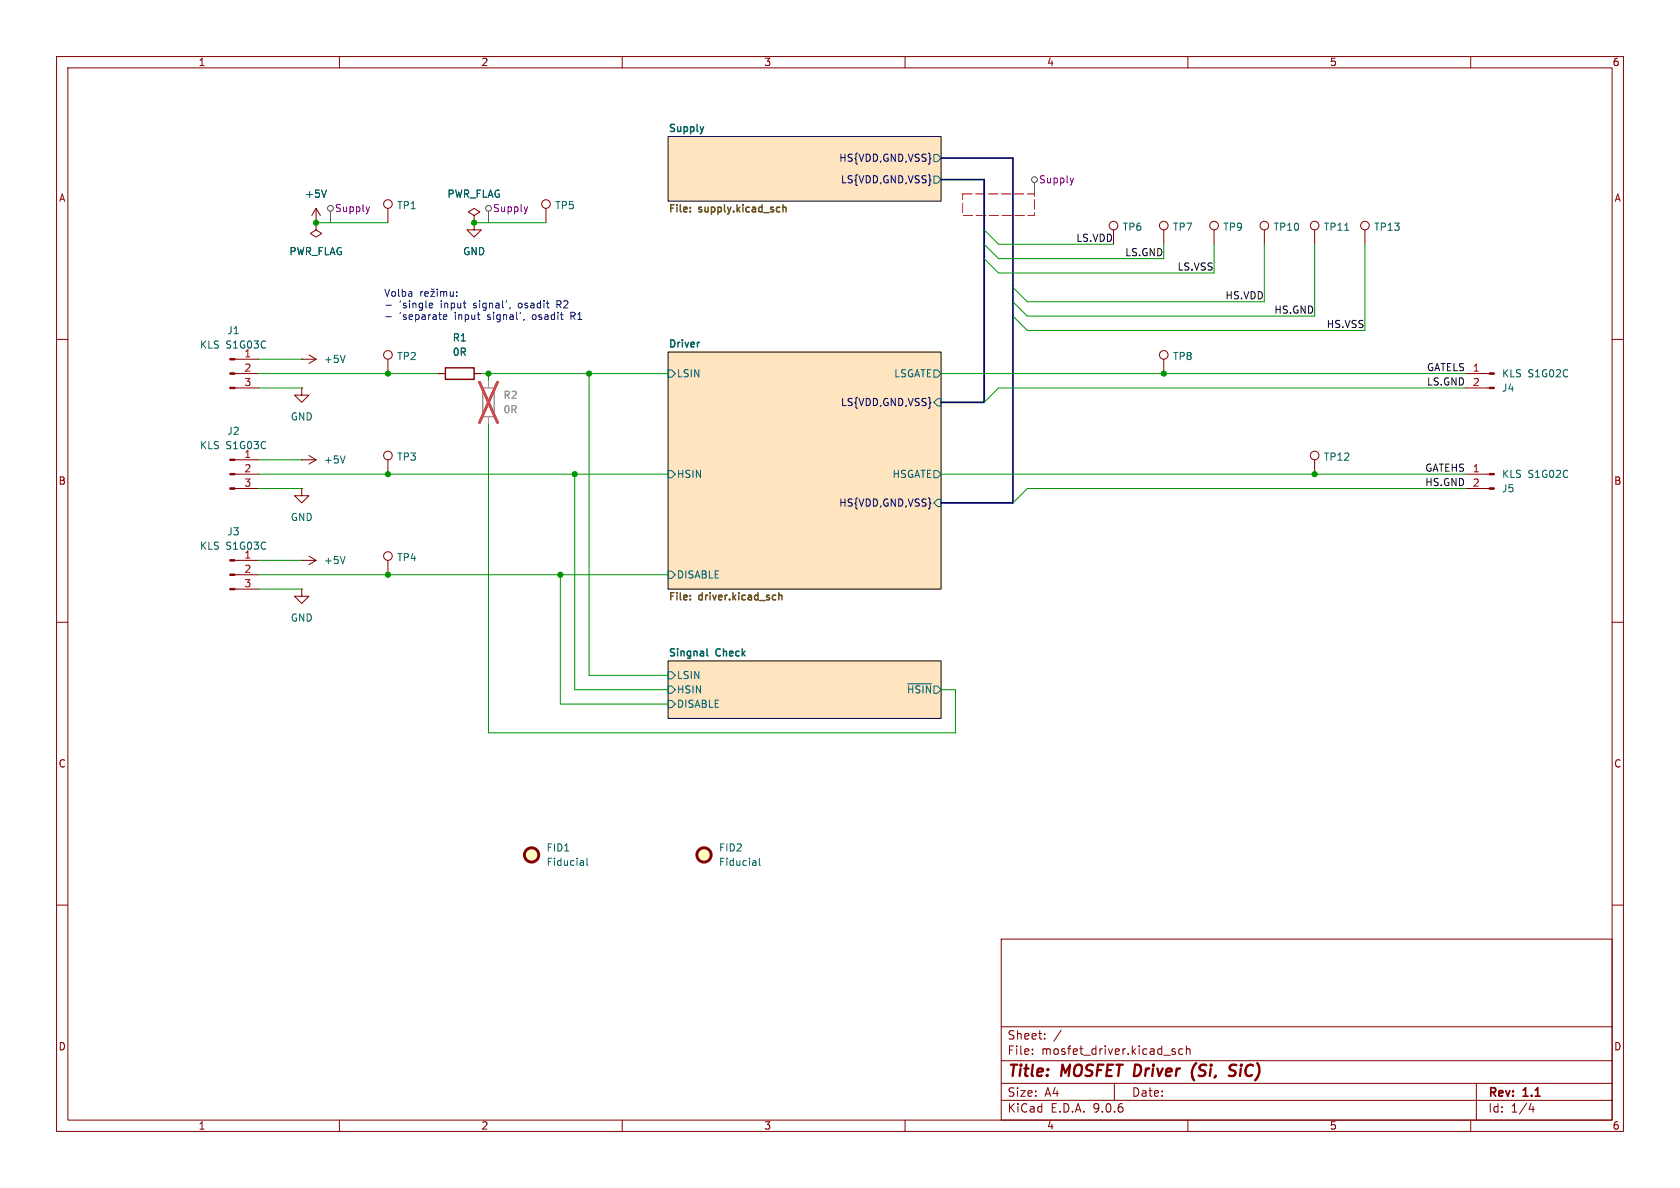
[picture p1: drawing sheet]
(kicad_sch
 (version 20250114)
 (generator "eeschema")
 (generator_version "9.0")
 (paper "A4")
 (title_block
  (title "${TITLE}")
  (rev "${REVISION}"))
 (lib_symbols
  (symbol "Connector:Conn_01x02_Pin"
   (pin_names
    (offset 1.016) (hide yes)) (exclude_from_sim no) (in_bom yes) (on_board yes)
   (property "Reference" "J" (at 0 2.54 0) (effects (font (size 1.27 1.27))))
   (property "Value" "Conn_01x02_Pin" (at 0 -5.08 0) (effects (font (size 1.27 1.27))))
   (property "Footprint" "" (at 0 0 0) (effects (font (size 1.27 1.27)) (hide yes)))
   (property "Datasheet" "~" (at 0 0 0) (effects (font (size 1.27 1.27)) (hide yes)))
   (property "Description" "Generic connector, single row, 01x02, script generated" (at 0 0 0) (effects (font (size 1.27 1.27)) (hide yes)))
   (property "ki_locked" "" (at 0 0 0) (effects (font (size 1.27 1.27))))
   (symbol "Conn_01x02_Pin_1_1"
    (rectangle (start 0.8636 0.127) (end 0 -0.127) (stroke (width 0.1524) (type default)) (fill (type outline)))
    (rectangle (start 0.8636 -2.413) (end 0 -2.667) (stroke (width 0.1524) (type default)) (fill (type outline)))
    (polyline (pts (xy 1.27 0) (xy 0.8636 0)) (stroke (width 0.1524) (type default)) (fill (type none)))
    (polyline (pts (xy 1.27 -2.54) (xy 0.8636 -2.54)) (stroke (width 0.1524) (type default)) (fill (type none)))
    (pin passive line (at 5.08 0 180) (length 3.81) (name "Pin_1" (effects (font (size 1.27 1.27)))) (number "1" (effects (font (size 1.27 1.27)))))
    (pin passive line (at 5.08 -2.54 180) (length 3.81) (name "Pin_2" (effects (font (size 1.27 1.27)))) (number "2" (effects (font (size 1.27 1.27))))))
   (embedded_fonts no))
  (symbol "Connector:Conn_01x03_Pin"
   (pin_names
    (offset 1.016) (hide yes)) (exclude_from_sim no) (in_bom yes) (on_board yes)
   (property "Reference" "J" (at 0 5.08 0) (effects (font (size 1.27 1.27))))
   (property "Value" "Conn_01x03_Pin" (at 0 -5.08 0) (effects (font (size 1.27 1.27))))
   (property "Footprint" "" (at 0 0 0) (effects (font (size 1.27 1.27)) (hide yes)))
   (property "Datasheet" "~" (at 0 0 0) (effects (font (size 1.27 1.27)) (hide yes)))
   (property "Description" "Generic connector, single row, 01x03, script generated" (at 0 0 0) (effects (font (size 1.27 1.27)) (hide yes)))
   (property "ki_locked" "" (at 0 0 0) (effects (font (size 1.27 1.27))))
   (symbol "Conn_01x03_Pin_1_1"
    (rectangle (start 0.8636 2.667) (end 0 2.413) (stroke (width 0.1524) (type default)) (fill (type outline)))
    (rectangle (start 0.8636 0.127) (end 0 -0.127) (stroke (width 0.1524) (type default)) (fill (type outline)))
    (rectangle (start 0.8636 -2.413) (end 0 -2.667) (stroke (width 0.1524) (type default)) (fill (type outline)))
    (polyline (pts (xy 1.27 2.54) (xy 0.8636 2.54)) (stroke (width 0.1524) (type default)) (fill (type none)))
    (polyline (pts (xy 1.27 0) (xy 0.8636 0)) (stroke (width 0.1524) (type default)) (fill (type none)))
    (polyline (pts (xy 1.27 -2.54) (xy 0.8636 -2.54)) (stroke (width 0.1524) (type default)) (fill (type none)))
    (pin passive line (at 5.08 2.54 180) (length 3.81) (name "Pin_1" (effects (font (size 1.27 1.27)))) (number "1" (effects (font (size 1.27 1.27)))))
    (pin passive line (at 5.08 0 180) (length 3.81) (name "Pin_2" (effects (font (size 1.27 1.27)))) (number "2" (effects (font (size 1.27 1.27)))))
    (pin passive line (at 5.08 -2.54 180) (length 3.81) (name "Pin_3" (effects (font (size 1.27 1.27)))) (number "3" (effects (font (size 1.27 1.27))))))
   (embedded_fonts no))
  (symbol "Connector:TestPoint"
   (pin_numbers (hide yes))
   (pin_names
    (offset 0.762) (hide yes)) (exclude_from_sim no) (in_bom yes) (on_board yes)
   (property "Reference" "TP" (at 0 6.858 0) (effects (font (size 1.27 1.27))))
   (property "Value" "TestPoint" (at 0 5.08 0) (effects (font (size 1.27 1.27))))
   (property "Footprint" "" (at 5.08 0 0) (effects (font (size 1.27 1.27)) (hide yes)))
   (property "Datasheet" "~" (at 5.08 0 0) (effects (font (size 1.27 1.27)) (hide yes)))
   (property "Description" "test point" (at 0 0 0) (effects (font (size 1.27 1.27)) (hide yes)))
   (symbol "TestPoint_0_1"
    (circle (center 0 3.302) (radius 0.762) (stroke (width 0) (type default)) (fill (type none))))
   (symbol "TestPoint_1_1"
    (pin passive line (at 0 0 90) (length 2.54) (name "1" (effects (font (size 1.27 1.27)))) (number "1" (effects (font (size 1.27 1.27))))))
   (embedded_fonts no))
  (symbol "Device:R"
   (pin_numbers (hide yes))
   (pin_names
    (offset 0)) (exclude_from_sim no) (in_bom yes) (on_board yes)
   (property "Reference" "R" (at 2.032 0 90) (effects (font (size 1.27 1.27))))
   (property "Value" "R" (at 0 0 90) (effects (font (size 1.27 1.27))))
   (property "Footprint" "" (at -1.778 0 90) (effects (font (size 1.27 1.27)) (hide yes)))
   (property "Datasheet" "~" (at 0 0 0) (effects (font (size 1.27 1.27)) (hide yes)))
   (property "Description" "Resistor" (at 0 0 0) (effects (font (size 1.27 1.27)) (hide yes)))
   (symbol "R_0_1"
    (rectangle (start -1.016 -2.54) (end 1.016 2.54) (stroke (width 0.254) (type default)) (fill (type none))))
   (symbol "R_1_1"
    (pin passive line (at 0 3.81 270) (length 1.27) (name "~" (effects (font (size 1.27 1.27)))) (number "1" (effects (font (size 1.27 1.27)))))
    (pin passive line (at 0 -3.81 90) (length 1.27) (name "~" (effects (font (size 1.27 1.27)))) (number "2" (effects (font (size 1.27 1.27))))))
   (embedded_fonts no))
  (symbol "Mechanical:Fiducial" (exclude_from_sim no) (in_bom no) (on_board yes)
   (property "Reference" "FID" (at 0 5.08 0) (effects (font (size 1.27 1.27))))
   (property "Value" "Fiducial" (at 0 3.175 0) (effects (font (size 1.27 1.27))))
   (property "Footprint" "" (at 0 0 0) (effects (font (size 1.27 1.27)) (hide yes)))
   (property "Datasheet" "~" (at 0 0 0) (effects (font (size 1.27 1.27)) (hide yes)))
   (property "Description" "Fiducial Marker" (at 0 0 0) (effects (font (size 1.27 1.27)) (hide yes)))
   (symbol "Fiducial_0_1"
    (circle (center 0 0) (radius 1.27) (stroke (width 0.508) (type default)) (fill (type background))))
   (embedded_fonts no))
  (symbol "power:+5V"
   (power)
   (pin_numbers (hide yes))
   (pin_names
    (offset 0) (hide yes)) (exclude_from_sim no) (in_bom yes) (on_board yes)
   (property "Reference" "#PWR" (at 0 -3.81 0) (effects (font (size 1.27 1.27)) (hide yes)))
   (property "Value" "+5V" (at 0 3.556 0) (effects (font (size 1.27 1.27))))
   (property "Footprint" "" (at 0 0 0) (effects (font (size 1.27 1.27)) (hide yes)))
   (property "Datasheet" "" (at 0 0 0) (effects (font (size 1.27 1.27)) (hide yes)))
   (property "Description" "Power symbol creates a global label with name \"+5V\"" (at 0 0 0) (effects (font (size 1.27 1.27)) (hide yes)))
   (symbol "+5V_0_1"
    (polyline (pts (xy -0.762 1.27) (xy 0 2.54)) (stroke (width 0) (type default)) (fill (type none)))
    (polyline (pts (xy 0 2.54) (xy 0.762 1.27)) (stroke (width 0) (type default)) (fill (type none)))
    (polyline (pts (xy 0 0) (xy 0 2.54)) (stroke (width 0) (type default)) (fill (type none))))
   (symbol "+5V_1_1"
    (pin power_in line (at 0 0 90) (length 0) (name "~" (effects (font (size 1.27 1.27)))) (number "1" (effects (font (size 1.27 1.27))))))
   (embedded_fonts no))
  (symbol "power:GND"
   (power)
   (pin_numbers (hide yes))
   (pin_names
    (offset 0) (hide yes)) (exclude_from_sim no) (in_bom yes) (on_board yes)
   (property "Reference" "#PWR" (at 0 -6.35 0) (effects (font (size 1.27 1.27)) (hide yes)))
   (property "Value" "GND" (at 0 -3.81 0) (effects (font (size 1.27 1.27))))
   (property "Footprint" "" (at 0 0 0) (effects (font (size 1.27 1.27)) (hide yes)))
   (property "Datasheet" "" (at 0 0 0) (effects (font (size 1.27 1.27)) (hide yes)))
   (property "Description" "Power symbol creates a global label with name \"GND\" , ground" (at 0 0 0) (effects (font (size 1.27 1.27)) (hide yes)))
   (symbol "GND_0_1"
    (polyline (pts (xy 0 0) (xy 0 -1.27) (xy 1.27 -1.27) (xy 0 -2.54) (xy -1.27 -1.27) (xy 0 -1.27)) (stroke (width 0) (type default)) (fill (type none))))
   (symbol "GND_1_1"
    (pin power_in line (at 0 0 270) (length 0) (name "~" (effects (font (size 1.27 1.27)))) (number "1" (effects (font (size 1.27 1.27))))))
   (embedded_fonts no))
  (symbol "power:PWR_FLAG"
   (power)
   (pin_numbers (hide yes))
   (pin_names
    (offset 0) (hide yes)) (exclude_from_sim no) (in_bom yes) (on_board yes)
   (property "Reference" "#FLG" (at 0 1.905 0) (effects (font (size 1.27 1.27)) (hide yes)))
   (property "Value" "PWR_FLAG" (at 0 3.81 0) (effects (font (size 1.27 1.27))))
   (property "Footprint" "" (at 0 0 0) (effects (font (size 1.27 1.27)) (hide yes)))
   (property "Datasheet" "~" (at 0 0 0) (effects (font (size 1.27 1.27)) (hide yes)))
   (property "Description" "Special symbol for telling ERC where power comes from" (at 0 0 0) (effects (font (size 1.27 1.27)) (hide yes)))
   (symbol "PWR_FLAG_0_0"
    (pin power_out line (at 0 0 90) (length 0) (name "~" (effects (font (size 1.27 1.27)))) (number "1" (effects (font (size 1.27 1.27))))))
   (symbol "PWR_FLAG_0_1"
    (polyline (pts (xy 0 0) (xy 0 1.27) (xy -1.016 1.905) (xy 0 2.54) (xy 1.016 1.905) (xy 0 1.27)) (stroke (width 0) (type default)) (fill (type none))))
   (embedded_fonts no)))
 (text "Volba režimu:\n- 'single input signal', osadit R2\n- 'separate input signal', osadit R1"
  (exclude_from_sim no)
  (at 67.818 54.102 0)
  (effects (font (size 1.27 1.27)) (justify left)))
 (junction
  (at 83.82 39.37)
  (diameter 0)
  (color 0 0 0 0))
 (junction
  (at 101.6 83.82)
  (diameter 0)
  (color 0 0 0 0))
 (junction
  (at 104.14 66.04)
  (diameter 0)
  (color 0 0 0 0))
 (junction
  (at 99.06 101.6)
  (diameter 0)
  (color 0 0 0 0))
 (junction
  (at 68.58 101.6)
  (diameter 0)
  (color 0 0 0 0))
 (junction
  (at 232.41 83.82)
  (diameter 0)
  (color 0 0 0 0))
 (junction
  (at 86.36 66.04)
  (diameter 0)
  (color 0 0 0 0))
 (junction
  (at 68.58 66.04)
  (diameter 0)
  (color 0 0 0 0))
 (junction
  (at 55.88 39.37)
  (diameter 0)
  (color 0 0 0 0))
 (junction
  (at 205.74 66.04)
  (diameter 0)
  (color 0 0 0 0))
 (junction
  (at 68.58 83.82)
  (diameter 0)
  (color 0 0 0 0))
 (bus_entry
  (at 179.07 88.9)
  (size 2.54 -2.54)
  (stroke (width 0) (type default)))
 (bus_entry
  (at 173.99 71.12)
  (size 2.54 -2.54)
  (stroke (width 0) (type default)))
 (bus_entry
  (at 179.07 53.34)
  (size 2.54 2.54)
  (stroke (width 0) (type default)))
 (bus_entry
  (at 179.07 55.88)
  (size 2.54 2.54)
  (stroke (width 0) (type default)))
 (bus_entry
  (at 173.99 40.64)
  (size 2.54 2.54)
  (stroke (width 0) (type default)))
 (bus_entry
  (at 173.99 43.18)
  (size 2.54 2.54)
  (stroke (width 0) (type default)))
 (bus_entry
  (at 173.99 45.72)
  (size 2.54 2.54)
  (stroke (width 0) (type default)))
 (bus_entry
  (at 179.07 50.8)
  (size 2.54 2.54)
  (stroke (width 0) (type default)))
 (bus
  (pts (xy 179.07 53.34) (xy 179.07 55.88))
  (stroke (width 0) (type default)))
 (wire
  (pts (xy 176.53 45.72) (xy 205.74 45.72))
  (stroke (width 0) (type default)))
 (bus
  (pts (xy 179.07 50.8) (xy 179.07 53.34))
  (stroke (width 0) (type default)))
 (wire
  (pts (xy 166.37 83.82) (xy 232.41 83.82))
  (stroke (width 0) (type default)))
 (wire
  (pts (xy 45.72 63.5) (xy 53.34 63.5))
  (stroke (width 0) (type default)))
 (bus
  (pts (xy 173.99 45.72) (xy 173.99 71.12))
  (stroke (width 0) (type default)))
 (wire
  (pts (xy 86.36 129.54) (xy 168.91 129.54))
  (stroke (width 0) (type default)))
 (wire
  (pts (xy 45.72 83.82) (xy 68.58 83.82))
  (stroke (width 0) (type default)))
 (bus
  (pts (xy 173.99 40.64) (xy 173.99 43.18))
  (stroke (width 0) (type default)))
 (wire
  (pts (xy 118.11 124.46) (xy 99.06 124.46))
  (stroke (width 0) (type default)))
 (bus
  (pts (xy 166.37 27.94) (xy 179.07 27.94))
  (stroke (width 0) (type default)))
 (wire
  (pts (xy 205.74 43.18) (xy 205.74 45.72))
  (stroke (width 0) (type default)))
 (wire
  (pts (xy 55.88 39.37) (xy 68.58 39.37))
  (stroke (width 0) (type default)))
 (wire
  (pts (xy 181.61 58.42) (xy 241.3 58.42))
  (stroke (width 0) (type default)))
 (wire
  (pts (xy 45.72 81.28) (xy 53.34 81.28))
  (stroke (width 0) (type default)))
 (wire
  (pts (xy 101.6 121.92) (xy 101.6 83.82))
  (stroke (width 0) (type default)))
 (wire
  (pts (xy 241.3 43.18) (xy 241.3 58.42))
  (stroke (width 0) (type default)))
 (bus
  (pts (xy 173.99 31.75) (xy 173.99 40.64))
  (stroke (width 0) (type default)))
 (wire
  (pts (xy 68.58 83.82) (xy 101.6 83.82))
  (stroke (width 0) (type default)))
 (bus
  (pts (xy 179.07 55.88) (xy 179.07 88.9))
  (stroke (width 0) (type default)))
 (wire
  (pts (xy 101.6 83.82) (xy 118.11 83.82))
  (stroke (width 0) (type default)))
 (wire
  (pts (xy 176.53 68.58) (xy 259.08 68.58))
  (stroke (width 0) (type default)))
 (wire
  (pts (xy 45.72 66.04) (xy 68.58 66.04))
  (stroke (width 0) (type default)))
 (wire
  (pts (xy 232.41 83.82) (xy 259.08 83.82))
  (stroke (width 0) (type default)))
 (bus
  (pts (xy 179.07 27.94) (xy 179.07 50.8))
  (stroke (width 0) (type default)))
 (wire
  (pts (xy 168.91 129.54) (xy 168.91 121.92))
  (stroke (width 0) (type default)))
 (bus
  (pts (xy 166.37 31.75) (xy 173.99 31.75))
  (stroke (width 0) (type default)))
 (wire
  (pts (xy 86.36 66.04) (xy 86.36 67.31))
  (stroke (width 0) (type default)))
 (bus
  (pts (xy 173.99 71.12) (xy 166.37 71.12))
  (stroke (width 0) (type default)))
 (wire
  (pts (xy 232.41 43.18) (xy 232.41 55.88))
  (stroke (width 0) (type default)))
 (wire
  (pts (xy 86.36 74.93) (xy 86.36 129.54))
  (stroke (width 0) (type default)))
 (wire
  (pts (xy 205.74 66.04) (xy 259.08 66.04))
  (stroke (width 0) (type default)))
 (wire
  (pts (xy 68.58 66.04) (xy 77.47 66.04))
  (stroke (width 0) (type default)))
 (wire
  (pts (xy 104.14 66.04) (xy 118.11 66.04))
  (stroke (width 0) (type default)))
 (wire
  (pts (xy 45.72 86.36) (xy 53.34 86.36))
  (stroke (width 0) (type default)))
 (wire
  (pts (xy 176.53 43.18) (xy 196.85 43.18))
  (stroke (width 0) (type default)))
 (wire
  (pts (xy 104.14 119.38) (xy 104.14 66.04))
  (stroke (width 0) (type default)))
 (wire
  (pts (xy 168.91 121.92) (xy 166.37 121.92))
  (stroke (width 0) (type default)))
 (wire
  (pts (xy 214.63 43.18) (xy 214.63 48.26))
  (stroke (width 0) (type default)))
 (wire
  (pts (xy 118.11 119.38) (xy 104.14 119.38))
  (stroke (width 0) (type default)))
 (wire
  (pts (xy 83.82 39.37) (xy 96.52 39.37))
  (stroke (width 0) (type default)))
 (wire
  (pts (xy 166.37 66.04) (xy 205.74 66.04))
  (stroke (width 0) (type default)))
 (wire
  (pts (xy 45.72 104.14) (xy 53.34 104.14))
  (stroke (width 0) (type default)))
 (wire
  (pts (xy 85.09 66.04) (xy 86.36 66.04))
  (stroke (width 0) (type default)))
 (wire
  (pts (xy 45.72 101.6) (xy 68.58 101.6))
  (stroke (width 0) (type default)))
 (wire
  (pts (xy 181.61 53.34) (xy 223.52 53.34))
  (stroke (width 0) (type default)))
 (wire
  (pts (xy 99.06 124.46) (xy 99.06 101.6))
  (stroke (width 0) (type default)))
 (wire
  (pts (xy 223.52 43.18) (xy 223.52 53.34))
  (stroke (width 0) (type default)))
 (bus
  (pts (xy 173.99 43.18) (xy 173.99 45.72))
  (stroke (width 0) (type default)))
 (wire
  (pts (xy 68.58 101.6) (xy 99.06 101.6))
  (stroke (width 0) (type default)))
 (wire
  (pts (xy 176.53 48.26) (xy 214.63 48.26))
  (stroke (width 0) (type default)))
 (wire
  (pts (xy 86.36 66.04) (xy 104.14 66.04))
  (stroke (width 0) (type default)))
 (wire
  (pts (xy 118.11 121.92) (xy 101.6 121.92))
  (stroke (width 0) (type default)))
 (wire
  (pts (xy 45.72 68.58) (xy 53.34 68.58))
  (stroke (width 0) (type default)))
 (wire
  (pts (xy 45.72 99.06) (xy 53.34 99.06))
  (stroke (width 0) (type default)))
 (bus
  (pts (xy 179.07 88.9) (xy 166.37 88.9))
  (stroke (width 0) (type default)))
 (wire
  (pts (xy 181.61 86.36) (xy 259.08 86.36))
  (stroke (width 0) (type default)))
 (wire
  (pts (xy 181.61 55.88) (xy 232.41 55.88))
  (stroke (width 0) (type default)))
 (wire
  (pts (xy 99.06 101.6) (xy 118.11 101.6))
  (stroke (width 0) (type default)))
 (label "HS.VDD"
  (at 223.52 53.34 180)
  (effects (font (size 1.27 1.27)) (justify right bottom)))
 (label "LS.GND"
  (at 205.74 45.72 180)
  (effects (font (size 1.27 1.27)) (justify right bottom)))
 (label "GATEHS"
  (at 259.08 83.82 180)
  (effects (font (size 1.27 1.27)) (justify right bottom)))
 (label "LS.VSS"
  (at 214.63 48.26 180)
  (effects (font (size 1.27 1.27)) (justify right bottom)))
 (label "LS.GND"
  (at 259.08 68.58 180)
  (effects (font (size 1.27 1.27)) (justify right bottom)))
 (label "HS.VSS"
  (at 241.3 58.42 180)
  (effects (font (size 1.27 1.27)) (justify right bottom)))
 (label "GATELS"
  (at 259.08 66.04 180)
  (effects (font (size 1.27 1.27)) (justify right bottom)))
 (label "LS.VDD"
  (at 196.85 43.18 180)
  (effects (font (size 1.27 1.27)) (justify right bottom)))
 (label "HS.GND"
  (at 232.41 55.88 180)
  (effects (font (size 1.27 1.27)) (justify right bottom)))
 (label "HS.GND"
  (at 259.08 86.36 180)
  (effects (font (size 1.27 1.27)) (justify right bottom)))
 (rule_area
  (polyline (pts (xy 170.18 34.29) (xy 182.88 34.29) (xy 182.88 38.1) (xy 170.18 38.1)) (stroke (width 0) (type dash)) (fill (type none))))
 (netclass_flag ""
  (length 2.54)
  (shape round)
  (at 58.42 39.37 0)
  (fields_autoplaced yes)
  (effects (font (size 1.27 1.27)) (justify left bottom))
  (property "Netclass" "Supply" (at 59.1185 36.83 0) (effects (font (size 1.27 1.27)) (justify left)))
  (property "Component Class" "" (at -201.93 -19.05 0) (effects (font (size 1.27 1.27)
    (italic yes)))))
 (netclass_flag ""
  (length 2.54)
  (shape round)
  (at 182.88 34.29 0)
  (fields_autoplaced yes)
  (effects (font (size 1.27 1.27)) (justify left bottom))
  (property "Netclass" "Supply" (at 183.5785 31.75 0) (effects (font (size 1.27 1.27)) (justify left)))
  (property "Component Class" "" (at -77.47 -24.13 0) (effects (font (size 1.27 1.27)
    (italic yes)))))
 (netclass_flag ""
  (length 2.54)
  (shape round)
  (at 86.36 39.37 0)
  (fields_autoplaced yes)
  (effects (font (size 1.27 1.27)) (justify left bottom))
  (property "Netclass" "Supply" (at 87.0585 36.83 0) (effects (font (size 1.27 1.27)) (justify left)))
  (property "Component Class" "" (at -173.99 -19.05 0) (effects (font (size 1.27 1.27)
    (italic yes)))))
 (symbol
  (lib_id "Device:R")
  (at 86.36 71.12 0)
  (unit 1)
  (exclude_from_sim no)
  (in_bom yes)
  (on_board yes)
  (dnp yes)
  (fields_autoplaced yes)
  (property "Reference" "R2" (at 88.9 69.8499 0) (effects (font (size 1.27 1.27)) (justify left)))
  (property "Value" "0R" (at 88.9 72.3899 0) (effects (font (size 1.27 1.27)) (justify left)))
  (property "Footprint" "Resistor_SMD:R_0805_2012Metric" (at 84.582 71.12 90) (effects (font (size 1.27 1.27)) (hide yes)))
  (property "Datasheet" "~" (at 86.36 71.12 0) (effects (font (size 1.27 1.27)) (hide yes)))
  (property "Description" "Resistor" (at 86.36 71.12 0) (effects (font (size 1.27 1.27)) (hide yes)))
  (property "JLCPCB Part #" "C17477" (at 86.36 71.12 0) (effects (font (size 1.27 1.27)) (hide yes)))
  (pin "1")
  (pin "2"))
 (symbol
  (lib_id "Connector:TestPoint")
  (at 232.41 43.18 0)
  (unit 1)
  (exclude_from_sim no)
  (in_bom no)
  (on_board yes)
  (dnp no)
  (property "Reference" "TP11" (at 233.934 40.132 0) (effects (font (size 1.27 1.27)) (justify left)))
  (property "Value" "D1MM" (at 234.95 41.1479 0) (effects (font (size 1.27 1.27)) (justify left) (hide yes)))
  (property "Footprint" "TestPoint:TestPoint_Loop_D2.50mm_Drill1.0mm" (at 237.49 43.18 0) (effects (font (size 1.27 1.27)) (hide yes)))
  (property "Datasheet" "~" (at 237.49 43.18 0) (effects (font (size 1.27 1.27)) (hide yes)))
  (property "Description" "test point" (at 232.41 43.18 0) (effects (font (size 1.27 1.27)) (hide yes)))
  (property "JLCPCB Part #" "" (at 232.41 43.18 0) (effects (font (size 1.27 1.27)) (hide yes)))
  (pin "1"))
 (symbol
  (lib_id "Connector:Conn_01x02_Pin")
  (at 264.16 83.82 0)
  (mirror y)
  (unit 1)
  (exclude_from_sim no)
  (in_bom no)
  (on_board yes)
  (dnp no)
  (property "Reference" "J5" (at 265.43 86.3601 0) (effects (font (size 1.27 1.27)) (justify right)))
  (property "Value" "KLS S1G02C" (at 265.43 83.8201 0) (effects (font (size 1.27 1.27)) (justify right)))
  (property "Footprint" "Connector_PinHeader_2.54mm:PinHeader_1x02_P2.54mm_Horizontal" (at 264.16 83.82 0) (effects (font (size 1.27 1.27)) (hide yes)))
  (property "Datasheet" "~" (at 264.16 83.82 0) (effects (font (size 1.27 1.27)) (hide yes)))
  (property "Description" "Generic connector, single row, 01x02, script generated" (at 264.16 83.82 0) (effects (font (size 1.27 1.27)) (hide yes)))
  (property "JLCPCB Part #" "" (at 264.16 83.82 0) (effects (font (size 1.27 1.27)) (hide yes)))
  (pin "1")
  (pin "2"))
 (symbol
  (lib_id "Connector:TestPoint")
  (at 223.52 43.18 0)
  (unit 1)
  (exclude_from_sim no)
  (in_bom no)
  (on_board yes)
  (dnp no)
  (property "Reference" "TP10" (at 225.044 40.132 0) (effects (font (size 1.27 1.27)) (justify left)))
  (property "Value" "D1MM" (at 226.06 41.1479 0) (effects (font (size 1.27 1.27)) (justify left) (hide yes)))
  (property "Footprint" "TestPoint:TestPoint_Loop_D2.50mm_Drill1.0mm" (at 228.6 43.18 0) (effects (font (size 1.27 1.27)) (hide yes)))
  (property "Datasheet" "~" (at 228.6 43.18 0) (effects (font (size 1.27 1.27)) (hide yes)))
  (property "Description" "test point" (at 223.52 43.18 0) (effects (font (size 1.27 1.27)) (hide yes)))
  (property "JLCPCB Part #" "" (at 223.52 43.18 0) (effects (font (size 1.27 1.27)) (hide yes)))
  (pin "1"))
 (symbol
  (lib_id "Connector:Conn_01x02_Pin")
  (at 264.16 66.04 0)
  (mirror y)
  (unit 1)
  (exclude_from_sim no)
  (in_bom no)
  (on_board yes)
  (dnp no)
  (property "Reference" "J4" (at 265.43 68.5801 0) (effects (font (size 1.27 1.27)) (justify right)))
  (property "Value" "KLS S1G02C" (at 265.43 66.0401 0) (effects (font (size 1.27 1.27)) (justify right)))
  (property "Footprint" "Connector_PinHeader_2.54mm:PinHeader_1x02_P2.54mm_Horizontal" (at 264.16 66.04 0) (effects (font (size 1.27 1.27)) (hide yes)))
  (property "Datasheet" "~" (at 264.16 66.04 0) (effects (font (size 1.27 1.27)) (hide yes)))
  (property "Description" "Generic connector, single row, 01x02, script generated" (at 264.16 66.04 0) (effects (font (size 1.27 1.27)) (hide yes)))
  (property "JLCPCB Part #" "" (at 264.16 66.04 0) (effects (font (size 1.27 1.27)) (hide yes)))
  (pin "1")
  (pin "2"))
 (symbol
  (lib_id "Connector:TestPoint")
  (at 205.74 66.04 0)
  (unit 1)
  (exclude_from_sim no)
  (in_bom no)
  (on_board yes)
  (dnp no)
  (property "Reference" "TP8" (at 207.264 62.992 0) (effects (font (size 1.27 1.27)) (justify left)))
  (property "Value" "D1MM" (at 208.28 64.0079 0) (effects (font (size 1.27 1.27)) (justify left) (hide yes)))
  (property "Footprint" "TestPoint:TestPoint_Loop_D2.50mm_Drill1.0mm" (at 210.82 66.04 0) (effects (font (size 1.27 1.27)) (hide yes)))
  (property "Datasheet" "~" (at 210.82 66.04 0) (effects (font (size 1.27 1.27)) (hide yes)))
  (property "Description" "test point" (at 205.74 66.04 0) (effects (font (size 1.27 1.27)) (hide yes)))
  (property "JLCPCB Part #" "" (at 205.74 66.04 0) (effects (font (size 1.27 1.27)) (hide yes)))
  (pin "1"))
 (symbol
  (lib_id "power:+5V")
  (at 55.88 39.37 0)
  (unit 1)
  (exclude_from_sim no)
  (in_bom yes)
  (on_board yes)
  (dnp no)
  (fields_autoplaced yes)
  (property "Reference" "#PWR07" (at 55.88 43.18 0) (effects (font (size 1.27 1.27)) (hide yes)))
  (property "Value" "+5V" (at 55.88 34.29 0) (effects (font (size 1.27 1.27))))
  (property "Footprint" "" (at 55.88 39.37 0) (effects (font (size 1.27 1.27)) (hide yes)))
  (property "Datasheet" "" (at 55.88 39.37 0) (effects (font (size 1.27 1.27)) (hide yes)))
  (property "Description" "Power symbol creates a global label with name \"+5V\"" (at 55.88 39.37 0) (effects (font (size 1.27 1.27)) (hide yes)))
  (pin "1"))
 (symbol
  (lib_id "Connector:TestPoint")
  (at 214.63 43.18 0)
  (unit 1)
  (exclude_from_sim no)
  (in_bom no)
  (on_board yes)
  (dnp no)
  (property "Reference" "TP9" (at 216.154 40.132 0) (effects (font (size 1.27 1.27)) (justify left)))
  (property "Value" "D1MM" (at 217.17 41.1479 0) (effects (font (size 1.27 1.27)) (justify left) (hide yes)))
  (property "Footprint" "TestPoint:TestPoint_Loop_D2.50mm_Drill1.0mm" (at 219.71 43.18 0) (effects (font (size 1.27 1.27)) (hide yes)))
  (property "Datasheet" "~" (at 219.71 43.18 0) (effects (font (size 1.27 1.27)) (hide yes)))
  (property "Description" "test point" (at 214.63 43.18 0) (effects (font (size 1.27 1.27)) (hide yes)))
  (property "JLCPCB Part #" "" (at 214.63 43.18 0) (effects (font (size 1.27 1.27)) (hide yes)))
  (pin "1"))
 (symbol
  (lib_id "power:PWR_FLAG")
  (at 83.82 39.37 0)
  (unit 1)
  (exclude_from_sim no)
  (in_bom yes)
  (on_board yes)
  (dnp no)
  (fields_autoplaced yes)
  (property "Reference" "#FLG02" (at 83.82 37.465 0) (effects (font (size 1.27 1.27)) (hide yes)))
  (property "Value" "PWR_FLAG" (at 83.82 34.29 0) (effects (font (size 1.27 1.27))))
  (property "Footprint" "" (at 83.82 39.37 0) (effects (font (size 1.27 1.27)) (hide yes)))
  (property "Datasheet" "~" (at 83.82 39.37 0) (effects (font (size 1.27 1.27)) (hide yes)))
  (property "Description" "Special symbol for telling ERC where power comes from" (at 83.82 39.37 0) (effects (font (size 1.27 1.27)) (hide yes)))
  (pin "1"))
 (symbol
  (lib_id "Connector:Conn_01x03_Pin")
  (at 40.64 66.04 0)
  (unit 1)
  (exclude_from_sim no)
  (in_bom no)
  (on_board yes)
  (dnp no)
  (fields_autoplaced yes)
  (property "Reference" "J1" (at 41.275 58.42 0) (effects (font (size 1.27 1.27))))
  (property "Value" "KLS S1G03C" (at 41.275 60.96 0) (effects (font (size 1.27 1.27))))
  (property "Footprint" "Connector_PinHeader_2.54mm:PinHeader_1x03_P2.54mm_Horizontal" (at 40.64 66.04 0) (effects (font (size 1.27 1.27)) (hide yes)))
  (property "Datasheet" "~" (at 40.64 66.04 0) (effects (font (size 1.27 1.27)) (hide yes)))
  (property "Description" "Generic connector, single row, 01x03, script generated" (at 40.64 66.04 0) (effects (font (size 1.27 1.27)) (hide yes)))
  (property "JLCPCB Part #" "" (at 40.64 66.04 0) (effects (font (size 1.27 1.27)) (hide yes)))
  (pin "1")
  (pin "2")
  (pin "3"))
 (symbol
  (lib_id "Connector:TestPoint")
  (at 68.58 101.6 0)
  (unit 1)
  (exclude_from_sim no)
  (in_bom no)
  (on_board yes)
  (dnp no)
  (property "Reference" "TP4" (at 70.104 98.552 0) (effects (font (size 1.27 1.27)) (justify left)))
  (property "Value" "D1MM" (at 71.12 99.5679 0) (effects (font (size 1.27 1.27)) (justify left) (hide yes)))
  (property "Footprint" "TestPoint:TestPoint_Loop_D2.50mm_Drill1.0mm" (at 73.66 101.6 0) (effects (font (size 1.27 1.27)) (hide yes)))
  (property "Datasheet" "~" (at 73.66 101.6 0) (effects (font (size 1.27 1.27)) (hide yes)))
  (property "Description" "test point" (at 68.58 101.6 0) (effects (font (size 1.27 1.27)) (hide yes)))
  (property "JLCPCB Part #" "" (at 68.58 101.6 0) (effects (font (size 1.27 1.27)) (hide yes)))
  (pin "1"))
 (symbol
  (lib_id "Connector:TestPoint")
  (at 68.58 39.37 0)
  (unit 1)
  (exclude_from_sim no)
  (in_bom no)
  (on_board yes)
  (dnp no)
  (property "Reference" "TP1" (at 70.104 36.322 0) (effects (font (size 1.27 1.27)) (justify left)))
  (property "Value" "D1MM" (at 71.12 37.3379 0) (effects (font (size 1.27 1.27)) (justify left) (hide yes)))
  (property "Footprint" "TestPoint:TestPoint_Loop_D2.50mm_Drill1.0mm" (at 73.66 39.37 0) (effects (font (size 1.27 1.27)) (hide yes)))
  (property "Datasheet" "~" (at 73.66 39.37 0) (effects (font (size 1.27 1.27)) (hide yes)))
  (property "Description" "test point" (at 68.58 39.37 0) (effects (font (size 1.27 1.27)) (hide yes)))
  (property "JLCPCB Part #" "" (at 68.58 39.37 0) (effects (font (size 1.27 1.27)) (hide yes)))
  (pin "1"))
 (symbol
  (lib_id "Connector:TestPoint")
  (at 232.41 83.82 0)
  (unit 1)
  (exclude_from_sim no)
  (in_bom no)
  (on_board yes)
  (dnp no)
  (property "Reference" "TP12" (at 233.934 80.772 0) (effects (font (size 1.27 1.27)) (justify left)))
  (property "Value" "D1MM" (at 234.95 81.7879 0) (effects (font (size 1.27 1.27)) (justify left) (hide yes)))
  (property "Footprint" "TestPoint:TestPoint_Loop_D2.50mm_Drill1.0mm" (at 237.49 83.82 0) (effects (font (size 1.27 1.27)) (hide yes)))
  (property "Datasheet" "~" (at 237.49 83.82 0) (effects (font (size 1.27 1.27)) (hide yes)))
  (property "Description" "test point" (at 232.41 83.82 0) (effects (font (size 1.27 1.27)) (hide yes)))
  (property "JLCPCB Part #" "" (at 232.41 83.82 0) (effects (font (size 1.27 1.27)) (hide yes)))
  (pin "1"))
 (symbol
  (lib_id "power:GND")
  (at 53.34 86.36 0)
  (unit 1)
  (exclude_from_sim no)
  (in_bom yes)
  (on_board yes)
  (dnp no)
  (fields_autoplaced yes)
  (property "Reference" "#PWR04" (at 53.34 92.71 0) (effects (font (size 1.27 1.27)) (hide yes)))
  (property "Value" "GND" (at 53.34 91.44 0) (effects (font (size 1.27 1.27))))
  (property "Footprint" "" (at 53.34 86.36 0) (effects (font (size 1.27 1.27)) (hide yes)))
  (property "Datasheet" "" (at 53.34 86.36 0) (effects (font (size 1.27 1.27)) (hide yes)))
  (property "Description" "Power symbol creates a global label with name \"GND\" , ground" (at 53.34 86.36 0) (effects (font (size 1.27 1.27)) (hide yes)))
  (pin "1"))
 (symbol
  (lib_id "power:GND")
  (at 53.34 104.14 0)
  (unit 1)
  (exclude_from_sim no)
  (in_bom yes)
  (on_board yes)
  (dnp no)
  (fields_autoplaced yes)
  (property "Reference" "#PWR06" (at 53.34 110.49 0) (effects (font (size 1.27 1.27)) (hide yes)))
  (property "Value" "GND" (at 53.34 109.22 0) (effects (font (size 1.27 1.27))))
  (property "Footprint" "" (at 53.34 104.14 0) (effects (font (size 1.27 1.27)) (hide yes)))
  (property "Datasheet" "" (at 53.34 104.14 0) (effects (font (size 1.27 1.27)) (hide yes)))
  (property "Description" "Power symbol creates a global label with name \"GND\" , ground" (at 53.34 104.14 0) (effects (font (size 1.27 1.27)) (hide yes)))
  (pin "1"))
 (symbol
  (lib_id "power:+5V")
  (at 53.34 81.28 270)
  (unit 1)
  (exclude_from_sim no)
  (in_bom yes)
  (on_board yes)
  (dnp no)
  (fields_autoplaced yes)
  (property "Reference" "#PWR03" (at 49.53 81.28 0) (effects (font (size 1.27 1.27)) (hide yes)))
  (property "Value" "+5V" (at 57.15 81.2799 90) (effects (font (size 1.27 1.27)) (justify left)))
  (property "Footprint" "" (at 53.34 81.28 0) (effects (font (size 1.27 1.27)) (hide yes)))
  (property "Datasheet" "" (at 53.34 81.28 0) (effects (font (size 1.27 1.27)) (hide yes)))
  (property "Description" "Power symbol creates a global label with name \"+5V\"" (at 53.34 81.28 0) (effects (font (size 1.27 1.27)) (hide yes)))
  (pin "1"))
 (symbol
  (lib_id "Connector:TestPoint")
  (at 196.85 43.18 0)
  (unit 1)
  (exclude_from_sim no)
  (in_bom no)
  (on_board yes)
  (dnp no)
  (property "Reference" "TP6" (at 198.374 40.132 0) (effects (font (size 1.27 1.27)) (justify left)))
  (property "Value" "D1MM" (at 199.39 41.1479 0) (effects (font (size 1.27 1.27)) (justify left) (hide yes)))
  (property "Footprint" "TestPoint:TestPoint_Loop_D2.50mm_Drill1.0mm" (at 201.93 43.18 0) (effects (font (size 1.27 1.27)) (hide yes)))
  (property "Datasheet" "~" (at 201.93 43.18 0) (effects (font (size 1.27 1.27)) (hide yes)))
  (property "Description" "test point" (at 196.85 43.18 0) (effects (font (size 1.27 1.27)) (hide yes)))
  (property "JLCPCB Part #" "" (at 196.85 43.18 0) (effects (font (size 1.27 1.27)) (hide yes)))
  (pin "1"))
 (symbol
  (lib_id "Device:R")
  (at 81.28 66.04 90)
  (unit 1)
  (exclude_from_sim no)
  (in_bom yes)
  (on_board yes)
  (dnp no)
  (fields_autoplaced yes)
  (property "Reference" "R1" (at 81.28 59.69 90) (effects (font (size 1.27 1.27))))
  (property "Value" "0R" (at 81.28 62.23 90) (effects (font (size 1.27 1.27))))
  (property "Footprint" "Resistor_SMD:R_0805_2012Metric" (at 81.28 67.818 90) (effects (font (size 1.27 1.27)) (hide yes)))
  (property "Datasheet" "~" (at 81.28 66.04 0) (effects (font (size 1.27 1.27)) (hide yes)))
  (property "Description" "Resistor" (at 81.28 66.04 0) (effects (font (size 1.27 1.27)) (hide yes)))
  (property "JLCPCB Part #" "C17477" (at 81.28 66.04 90) (effects (font (size 1.27 1.27)) (hide yes)))
  (pin "1")
  (pin "2"))
 (symbol
  (lib_id "power:GND")
  (at 53.34 68.58 0)
  (unit 1)
  (exclude_from_sim no)
  (in_bom yes)
  (on_board yes)
  (dnp no)
  (fields_autoplaced yes)
  (property "Reference" "#PWR02" (at 53.34 74.93 0) (effects (font (size 1.27 1.27)) (hide yes)))
  (property "Value" "GND" (at 53.34 73.66 0) (effects (font (size 1.27 1.27))))
  (property "Footprint" "" (at 53.34 68.58 0) (effects (font (size 1.27 1.27)) (hide yes)))
  (property "Datasheet" "" (at 53.34 68.58 0) (effects (font (size 1.27 1.27)) (hide yes)))
  (property "Description" "Power symbol creates a global label with name \"GND\" , ground" (at 53.34 68.58 0) (effects (font (size 1.27 1.27)) (hide yes)))
  (pin "1"))
 (symbol
  (lib_id "Connector:TestPoint")
  (at 68.58 66.04 0)
  (unit 1)
  (exclude_from_sim no)
  (in_bom no)
  (on_board yes)
  (dnp no)
  (property "Reference" "TP2" (at 70.104 62.992 0) (effects (font (size 1.27 1.27)) (justify left)))
  (property "Value" "D1MM" (at 71.12 64.0079 0) (effects (font (size 1.27 1.27)) (justify left) (hide yes)))
  (property "Footprint" "TestPoint:TestPoint_Loop_D2.50mm_Drill1.0mm" (at 73.66 66.04 0) (effects (font (size 1.27 1.27)) (hide yes)))
  (property "Datasheet" "~" (at 73.66 66.04 0) (effects (font (size 1.27 1.27)) (hide yes)))
  (property "Description" "test point" (at 68.58 66.04 0) (effects (font (size 1.27 1.27)) (hide yes)))
  (property "JLCPCB Part #" "" (at 68.58 66.04 0) (effects (font (size 1.27 1.27)) (hide yes)))
  (pin "1"))
 (symbol
  (lib_id "power:+5V")
  (at 53.34 63.5 270)
  (unit 1)
  (exclude_from_sim no)
  (in_bom yes)
  (on_board yes)
  (dnp no)
  (fields_autoplaced yes)
  (property "Reference" "#PWR01" (at 49.53 63.5 0) (effects (font (size 1.27 1.27)) (hide yes)))
  (property "Value" "+5V" (at 57.15 63.4999 90) (effects (font (size 1.27 1.27)) (justify left)))
  (property "Footprint" "" (at 53.34 63.5 0) (effects (font (size 1.27 1.27)) (hide yes)))
  (property "Datasheet" "" (at 53.34 63.5 0) (effects (font (size 1.27 1.27)) (hide yes)))
  (property "Description" "Power symbol creates a global label with name \"+5V\"" (at 53.34 63.5 0) (effects (font (size 1.27 1.27)) (hide yes)))
  (pin "1"))
 (symbol
  (lib_id "power:GND")
  (at 83.82 39.37 0)
  (unit 1)
  (exclude_from_sim no)
  (in_bom yes)
  (on_board yes)
  (dnp no)
  (fields_autoplaced yes)
  (property "Reference" "#PWR08" (at 83.82 45.72 0) (effects (font (size 1.27 1.27)) (hide yes)))
  (property "Value" "GND" (at 83.82 44.45 0) (effects (font (size 1.27 1.27))))
  (property "Footprint" "" (at 83.82 39.37 0) (effects (font (size 1.27 1.27)) (hide yes)))
  (property "Datasheet" "" (at 83.82 39.37 0) (effects (font (size 1.27 1.27)) (hide yes)))
  (property "Description" "Power symbol creates a global label with name \"GND\" , ground" (at 83.82 39.37 0) (effects (font (size 1.27 1.27)) (hide yes)))
  (pin "1"))
 (symbol
  (lib_id "Mechanical:Fiducial")
  (at 124.46 151.13 0)
  (unit 1)
  (exclude_from_sim no)
  (in_bom no)
  (on_board yes)
  (dnp no)
  (fields_autoplaced yes)
  (property "Reference" "FID2" (at 127 149.8599 0) (effects (font (size 1.27 1.27)) (justify left)))
  (property "Value" "Fiducial" (at 127 152.3999 0) (effects (font (size 1.27 1.27)) (justify left)))
  (property "Footprint" "Fiducial:Fiducial_0.5mm_Mask1mm" (at 124.46 151.13 0) (effects (font (size 1.27 1.27)) (hide yes)))
  (property "Datasheet" "~" (at 124.46 151.13 0) (effects (font (size 1.27 1.27)) (hide yes)))
  (property "Description" "Fiducial Marker" (at 124.46 151.13 0) (effects (font (size 1.27 1.27)) (hide yes)))
  (property "JLCPCB Part #" "" (at 124.46 151.13 0) (effects (font (size 1.27 1.27)) (hide yes))))
 (symbol
  (lib_id "Connector:Conn_01x03_Pin")
  (at 40.64 101.6 0)
  (unit 1)
  (exclude_from_sim no)
  (in_bom no)
  (on_board yes)
  (dnp no)
  (fields_autoplaced yes)
  (property "Reference" "J3" (at 41.275 93.98 0) (effects (font (size 1.27 1.27))))
  (property "Value" "KLS S1G03C" (at 41.275 96.52 0) (effects (font (size 1.27 1.27))))
  (property "Footprint" "Connector_PinHeader_2.54mm:PinHeader_1x03_P2.54mm_Horizontal" (at 40.64 101.6 0) (effects (font (size 1.27 1.27)) (hide yes)))
  (property "Datasheet" "~" (at 40.64 101.6 0) (effects (font (size 1.27 1.27)) (hide yes)))
  (property "Description" "Generic connector, single row, 01x03, script generated" (at 40.64 101.6 0) (effects (font (size 1.27 1.27)) (hide yes)))
  (property "JLCPCB Part #" "" (at 40.64 101.6 0) (effects (font (size 1.27 1.27)) (hide yes)))
  (pin "1")
  (pin "2")
  (pin "3"))
 (symbol
  (lib_id "power:+5V")
  (at 53.34 99.06 270)
  (unit 1)
  (exclude_from_sim no)
  (in_bom yes)
  (on_board yes)
  (dnp no)
  (fields_autoplaced yes)
  (property "Reference" "#PWR05" (at 49.53 99.06 0) (effects (font (size 1.27 1.27)) (hide yes)))
  (property "Value" "+5V" (at 57.15 99.0599 90) (effects (font (size 1.27 1.27)) (justify left)))
  (property "Footprint" "" (at 53.34 99.06 0) (effects (font (size 1.27 1.27)) (hide yes)))
  (property "Datasheet" "" (at 53.34 99.06 0) (effects (font (size 1.27 1.27)) (hide yes)))
  (property "Description" "Power symbol creates a global label with name \"+5V\"" (at 53.34 99.06 0) (effects (font (size 1.27 1.27)) (hide yes)))
  (pin "1"))
 (symbol
  (lib_id "Connector:Conn_01x03_Pin")
  (at 40.64 83.82 0)
  (unit 1)
  (exclude_from_sim no)
  (in_bom no)
  (on_board yes)
  (dnp no)
  (fields_autoplaced yes)
  (property "Reference" "J2" (at 41.275 76.2 0) (effects (font (size 1.27 1.27))))
  (property "Value" "KLS S1G03C" (at 41.275 78.74 0) (effects (font (size 1.27 1.27))))
  (property "Footprint" "Connector_PinHeader_2.54mm:PinHeader_1x03_P2.54mm_Horizontal" (at 40.64 83.82 0) (effects (font (size 1.27 1.27)) (hide yes)))
  (property "Datasheet" "~" (at 40.64 83.82 0) (effects (font (size 1.27 1.27)) (hide yes)))
  (property "Description" "Generic connector, single row, 01x03, script generated" (at 40.64 83.82 0) (effects (font (size 1.27 1.27)) (hide yes)))
  (property "JLCPCB Part #" "" (at 40.64 83.82 0) (effects (font (size 1.27 1.27)) (hide yes)))
  (pin "1")
  (pin "2")
  (pin "3"))
 (symbol
  (lib_id "power:PWR_FLAG")
  (at 55.88 39.37 180)
  (unit 1)
  (exclude_from_sim no)
  (in_bom yes)
  (on_board yes)
  (dnp no)
  (fields_autoplaced yes)
  (property "Reference" "#FLG01" (at 55.88 41.275 0) (effects (font (size 1.27 1.27)) (hide yes)))
  (property "Value" "PWR_FLAG" (at 55.88 44.45 0) (effects (font (size 1.27 1.27))))
  (property "Footprint" "" (at 55.88 39.37 0) (effects (font (size 1.27 1.27)) (hide yes)))
  (property "Datasheet" "~" (at 55.88 39.37 0) (effects (font (size 1.27 1.27)) (hide yes)))
  (property "Description" "Special symbol for telling ERC where power comes from" (at 55.88 39.37 0) (effects (font (size 1.27 1.27)) (hide yes)))
  (pin "1"))
 (symbol
  (lib_id "Connector:TestPoint")
  (at 241.3 43.18 0)
  (unit 1)
  (exclude_from_sim no)
  (in_bom no)
  (on_board yes)
  (dnp no)
  (property "Reference" "TP13" (at 242.824 40.132 0) (effects (font (size 1.27 1.27)) (justify left)))
  (property "Value" "D1MM" (at 243.84 41.1479 0) (effects (font (size 1.27 1.27)) (justify left) (hide yes)))
  (property "Footprint" "TestPoint:TestPoint_Loop_D2.50mm_Drill1.0mm" (at 246.38 43.18 0) (effects (font (size 1.27 1.27)) (hide yes)))
  (property "Datasheet" "~" (at 246.38 43.18 0) (effects (font (size 1.27 1.27)) (hide yes)))
  (property "Description" "test point" (at 241.3 43.18 0) (effects (font (size 1.27 1.27)) (hide yes)))
  (property "JLCPCB Part #" "" (at 241.3 43.18 0) (effects (font (size 1.27 1.27)) (hide yes)))
  (pin "1"))
 (symbol
  (lib_id "Connector:TestPoint")
  (at 205.74 43.18 0)
  (unit 1)
  (exclude_from_sim no)
  (in_bom no)
  (on_board yes)
  (dnp no)
  (property "Reference" "TP7" (at 207.264 40.132 0) (effects (font (size 1.27 1.27)) (justify left)))
  (property "Value" "D1MM" (at 208.28 41.1479 0) (effects (font (size 1.27 1.27)) (justify left) (hide yes)))
  (property "Footprint" "TestPoint:TestPoint_Loop_D2.50mm_Drill1.0mm" (at 210.82 43.18 0) (effects (font (size 1.27 1.27)) (hide yes)))
  (property "Datasheet" "~" (at 210.82 43.18 0) (effects (font (size 1.27 1.27)) (hide yes)))
  (property "Description" "test point" (at 205.74 43.18 0) (effects (font (size 1.27 1.27)) (hide yes)))
  (property "JLCPCB Part #" "" (at 205.74 43.18 0) (effects (font (size 1.27 1.27)) (hide yes)))
  (pin "1"))
 (symbol
  (lib_id "Connector:TestPoint")
  (at 96.52 39.37 0)
  (unit 1)
  (exclude_from_sim no)
  (in_bom no)
  (on_board yes)
  (dnp no)
  (property "Reference" "TP5" (at 98.044 36.322 0) (effects (font (size 1.27 1.27)) (justify left)))
  (property "Value" "D1MM" (at 99.06 37.3379 0) (effects (font (size 1.27 1.27)) (justify left) (hide yes)))
  (property "Footprint" "TestPoint:TestPoint_Loop_D2.50mm_Drill1.0mm" (at 101.6 39.37 0) (effects (font (size 1.27 1.27)) (hide yes)))
  (property "Datasheet" "~" (at 101.6 39.37 0) (effects (font (size 1.27 1.27)) (hide yes)))
  (property "Description" "test point" (at 96.52 39.37 0) (effects (font (size 1.27 1.27)) (hide yes)))
  (property "JLCPCB Part #" "" (at 96.52 39.37 0) (effects (font (size 1.27 1.27)) (hide yes)))
  (pin "1"))
 (symbol
  (lib_id "Connector:TestPoint")
  (at 68.58 83.82 0)
  (unit 1)
  (exclude_from_sim no)
  (in_bom no)
  (on_board yes)
  (dnp no)
  (property "Reference" "TP3" (at 70.104 80.772 0) (effects (font (size 1.27 1.27)) (justify left)))
  (property "Value" "D1MM" (at 71.12 81.7879 0) (effects (font (size 1.27 1.27)) (justify left) (hide yes)))
  (property "Footprint" "TestPoint:TestPoint_Loop_D2.50mm_Drill1.0mm" (at 73.66 83.82 0) (effects (font (size 1.27 1.27)) (hide yes)))
  (property "Datasheet" "~" (at 73.66 83.82 0) (effects (font (size 1.27 1.27)) (hide yes)))
  (property "Description" "test point" (at 68.58 83.82 0) (effects (font (size 1.27 1.27)) (hide yes)))
  (property "JLCPCB Part #" "" (at 68.58 83.82 0) (effects (font (size 1.27 1.27)) (hide yes)))
  (pin "1"))
 (symbol
  (lib_id "Mechanical:Fiducial")
  (at 93.98 151.13 0)
  (unit 1)
  (exclude_from_sim no)
  (in_bom no)
  (on_board yes)
  (dnp no)
  (fields_autoplaced yes)
  (property "Reference" "FID1" (at 96.52 149.8599 0) (effects (font (size 1.27 1.27)) (justify left)))
  (property "Value" "Fiducial" (at 96.52 152.3999 0) (effects (font (size 1.27 1.27)) (justify left)))
  (property "Footprint" "Fiducial:Fiducial_0.5mm_Mask1mm" (at 93.98 151.13 0) (effects (font (size 1.27 1.27)) (hide yes)))
  (property "Datasheet" "~" (at 93.98 151.13 0) (effects (font (size 1.27 1.27)) (hide yes)))
  (property "Description" "Fiducial Marker" (at 93.98 151.13 0) (effects (font (size 1.27 1.27)) (hide yes)))
  (property "JLCPCB Part #" "" (at 93.98 151.13 0) (effects (font (size 1.27 1.27)) (hide yes))))
 (sheet
  (at 118.11 116.84)
  (size 48.26 10.16)
  (exclude_from_sim no)
  (in_bom yes)
  (on_board yes)
  (dnp no)
  (fields_autoplaced yes)
  (stroke (width 0.1524) (type solid) (color 0 0 0 1))
  (fill (color 255 229 191 1.0000))
  (property "Sheetname" "Singnal Check" (at 118.11 116.1284 0) (effects (font (size 1.27 1.27) (thickness 0.254)
    (bold yes)) (justify left bottom)))
  (property "Sheetfile" "signal_check.kicad_sch" (at 118.11 127.5846 0) (effects (font (size 1.27 1.27) (thickness 0.254)
    (bold yes)) (justify left top) (hide yes)))
  (pin "DISABLE" input (at 118.11 124.46 180) (effects (font (size 1.27 1.27)) (justify left)))
  (pin "HSIN" input (at 118.11 121.92 180) (effects (font (size 1.27 1.27)) (justify left)))
  (pin "LSIN" input (at 118.11 119.38 180) (effects (font (size 1.27 1.27)) (justify left)))
  (pin "~{HSIN}" output (at 166.37 121.92 0) (effects (font (size 1.27 1.27)) (justify right))))
 (sheet
  (at 118.11 62.23)
  (size 48.26 41.91)
  (exclude_from_sim no)
  (in_bom yes)
  (on_board yes)
  (dnp no)
  (fields_autoplaced yes)
  (stroke (width 0.1524) (type solid) (color 0 0 0 1))
  (fill (color 255 229 191 1.0000))
  (property "Sheetname" "Driver" (at 118.11 61.5184 0) (effects (font (size 1.27 1.27) (thickness 0.254)
    (bold yes)) (justify left bottom)))
  (property "Sheetfile" "driver.kicad_sch" (at 118.11 104.7246 0) (effects (font (size 1.27 1.27) (thickness 0.254)
    (bold yes)) (justify left top)))
  (pin "DISABLE" input (at 118.11 101.6 180) (effects (font (size 1.27 1.27)) (justify left)))
  (pin "HSIN" input (at 118.11 83.82 180) (effects (font (size 1.27 1.27)) (justify left)))
  (pin "LSIN" input (at 118.11 66.04 180) (effects (font (size 1.27 1.27)) (justify left)))
  (pin "HS{VDD,GND,VSS}" input (at 166.37 88.9 0) (effects (font (size 1.27 1.27)) (justify right)))
  (pin "LS{VDD,GND,VSS}" input (at 166.37 71.12 0) (effects (font (size 1.27 1.27)) (justify right)))
  (pin "HSGATE" output (at 166.37 83.82 0) (effects (font (size 1.27 1.27)) (justify right)))
  (pin "LSGATE" output (at 166.37 66.04 0) (effects (font (size 1.27 1.27)) (justify right))))
 (sheet
  (at 118.11 24.13)
  (size 48.26 11.43)
  (exclude_from_sim no)
  (in_bom yes)
  (on_board yes)
  (dnp no)
  (fields_autoplaced yes)
  (stroke (width 0.1524) (type solid) (color 0 0 0 1))
  (fill (color 255 229 191 1.0000))
  (property "Sheetname" "Supply" (at 118.11 23.4184 0) (effects (font (size 1.27 1.27) (thickness 0.254)
    (bold yes)) (justify left bottom)))
  (property "Sheetfile" "supply.kicad_sch" (at 118.11 36.1446 0) (effects (font (size 1.27 1.27) (thickness 0.254)
    (bold yes)) (justify left top)))
  (pin "HS{VDD,GND,VSS}" output (at 166.37 27.94 0) (effects (font (size 1.27 1.27)) (justify right)))
  (pin "LS{VDD,GND,VSS}" output (at 166.37 31.75 0) (effects (font (size 1.27 1.27)) (justify right))))
 (sheet_instances
  (path ""
   (page "1")))
 (embedded_fonts no))
